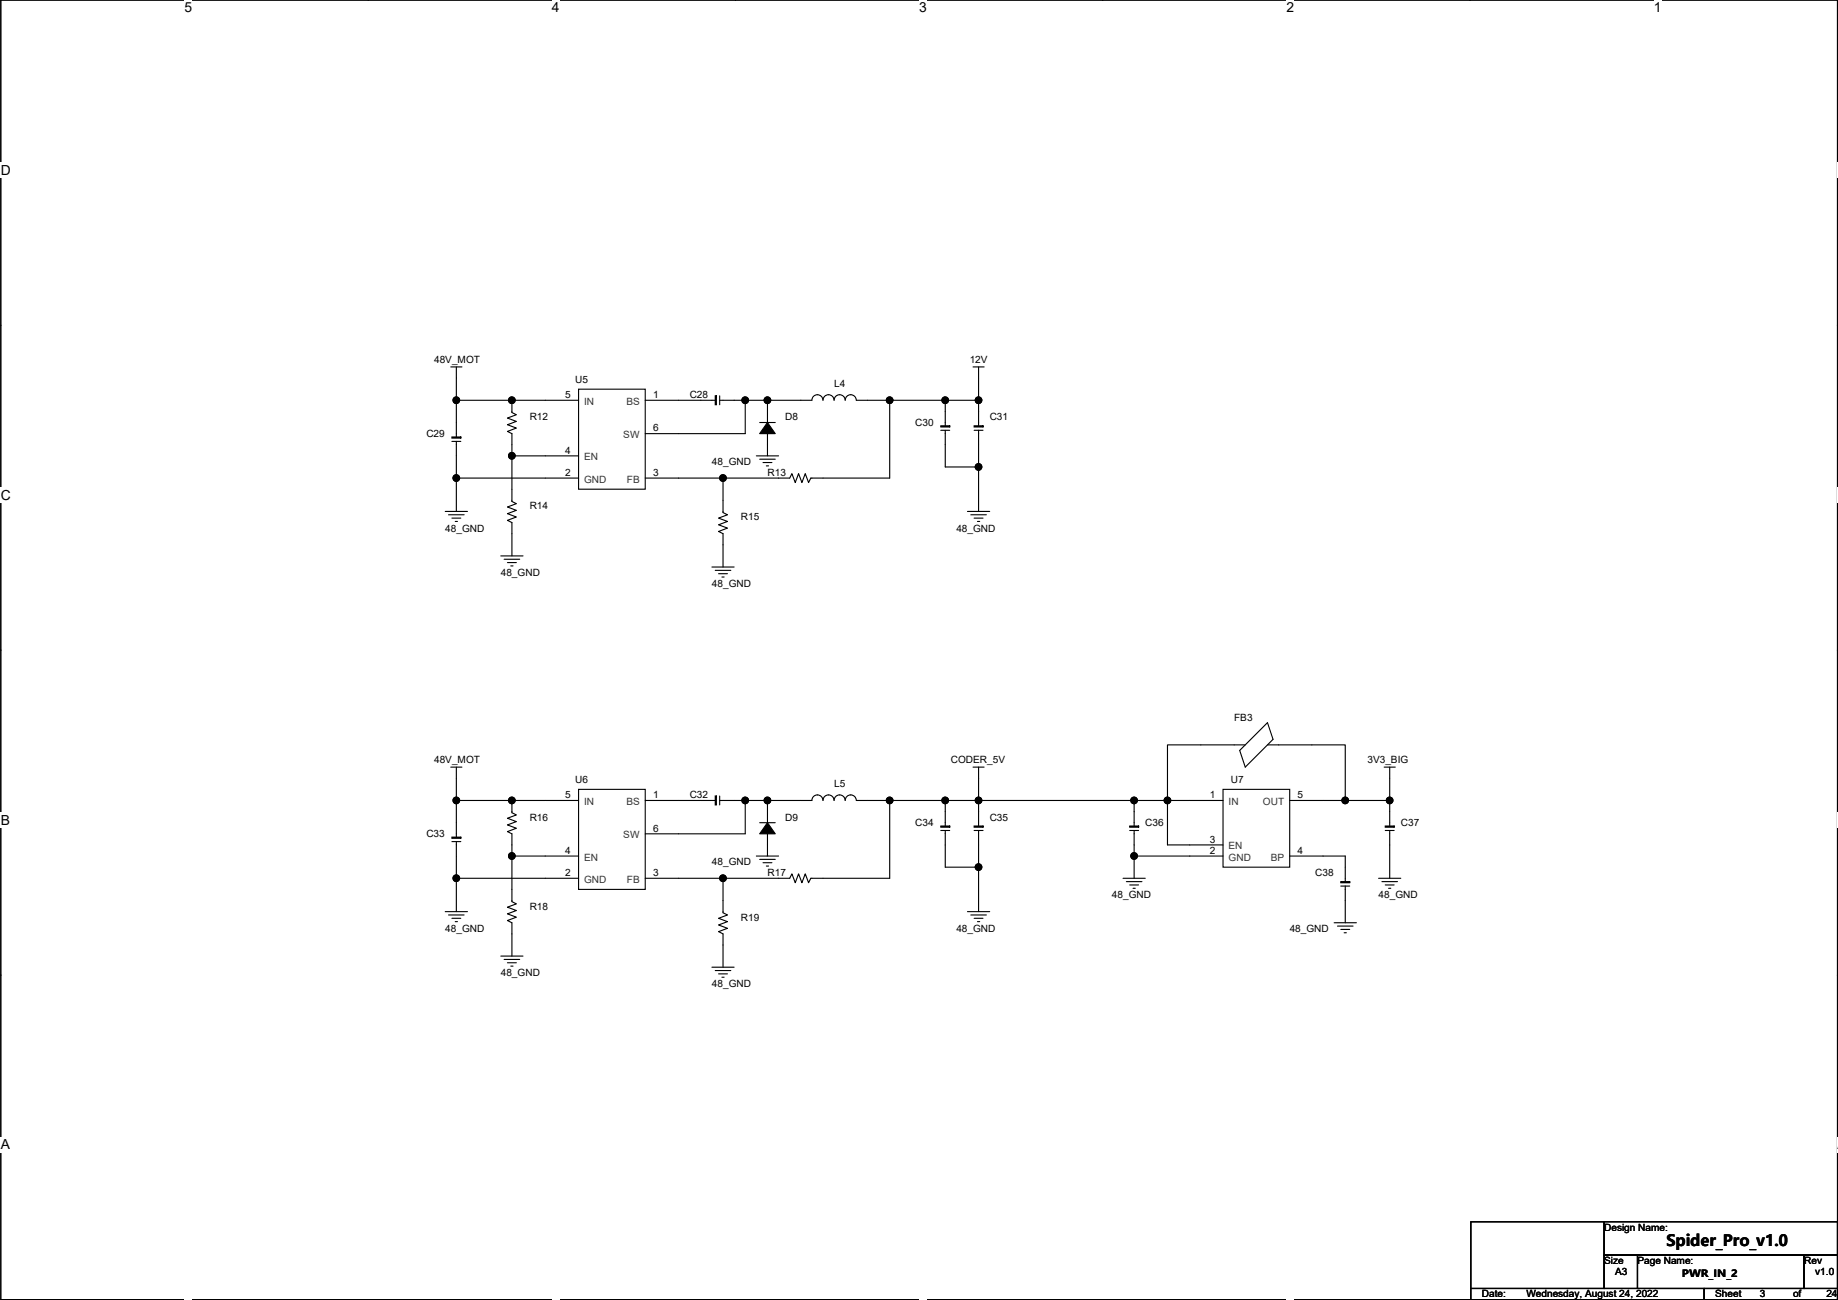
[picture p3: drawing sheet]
<svg xmlns="http://www.w3.org/2000/svg" width="420mm" height="297mm" viewBox="0 0 420 297" stroke-linecap="round" stroke-linejoin="round" font-family="sans-serif">
<path d="M.2 0h419.8v296.9h-419.8z" fill="none" stroke="#000" stroke-width=".25"/>
<g fill="#fff">
<path d="M42.2 0h1.7v3.5h-1.7z"/>
<path d="M42.2 296.9l1.7 .1z"/>
</g>
<path d="M84.1 0h.1M84.1 296.9h.1" fill="none" stroke="#000" stroke-width=".25"/>
<g fill="#fff">
<path d="M126.1 0h1.8v3.5h-1.8z"/>
<path d="M126.1 296.9l1.8 .1z"/>
</g>
<path d="M168.1 0h.1M168.1 296.9h.1" fill="none" stroke="#000" stroke-width=".25"/>
<g fill="#fff">
<path d="M210.1 0h1.7v3.5h-1.7z"/>
<path d="M210.1 296.9l1.7 .1z"/>
</g>
<path d="M252.1 0h.1M252.1 296.9h.1" fill="none" stroke="#000" stroke-width=".25"/>
<g fill="#fff">
<path d="M294.1 0h1.7v3.5h-1.7z"/>
<path d="M294.1 296.9l1.7 .1z"/>
</g>
<path d="M336.1 0h.1M336.1 296.9h.1" fill="none" stroke="#000" stroke-width=".25"/>
<g fill="#fff">
<path d="M378 0h1.8v3.5h-1.8z"/>
<path d="M378 296.9l1.8 .1z"/>
<path d="M.2 37.1h2.3v3.5h-2.3z"/>
<path d="M420 37.1h.2v3.5h-.2z"/>
<path d="M.2 111.4h2.3v3.5h-2.3z"/>
<path d="M420 111.4h.2v3.5h-.2z"/>
</g>
<path d="M.2 74.3h.1M420 74.3h.1" fill="none" stroke="#000" stroke-width=".25"/>
<g fill="#fff">
<path d="M.2 185.6h2.1v3.5h-2.1z"/>
<path d="M420 185.6h.2v3.5h-.2z"/>
</g>
<path d="M.2 148.5h.1M420 148.5h.1" fill="none" stroke="#000" stroke-width=".25"/>
<g fill="#fff">
<path d="M.2 259.8h2.1v3.5h-2.1z"/>
<path d="M420 259.8h.2v3.5h-.2z"/>
</g>
<g fill="none" stroke="#000" stroke-width=".25">
<path d="M103 83.8h2.6M104.3 83.8v7.7M104.3 91.5v8.3M104.3 91.5h12.7M117 91.5v2.8l1 .5-2 .7 2 .8-2 .7 2 .8-2 .8 1 .5v5.1M117 91.5h15.3M132.3 88.9h15.2v22.9h-15.2zM163.5 91.5h-16M164.5 91.5h5.9M164.5 90.4v2.1M170.4 91.5h5M170.4 91.5v7.6h-22.9"/>
<path d="M173.7 96.5h3.5M175.4 91.5v5M175.4 99.1v5.1M190.7 91.4a1.27 1.27 0 0 0-1.3-1.2 1.27 1.27 0 0 0-1.3 1.2 1.26 1.26 0 0 0-1.2-1.2 1.26 1.26 0 0 0-1.3 1.2l-10.2 .1M190.7 91.4a1.26 1.26 0 0 1 1.2-1.2 1.26 1.26 0 0 1 1.3 1.2 1.27 1.27 0 0 1 1.3-1.2 1.27 1.27 0 0 1 1.2 1.2l7.7 .1M203.4 91.5v17.7h-18.1l-.5 1.1-.7-2.1-.8 2.1-.7-2.1-.8 2.1-.8-2.1-.5 1h-15.2M203.4 91.5h12.7M215.1 98.3h2M216.1 98.3v8.4h7.6M216.1 91.5h7.6M216.1 91.5v5.8M222.4 83.8h2.6"/>
<path d="M222.7 98.3h2M223.7 83.8v7.7M223.7 98.3v8.4M223.7 91.5v5.8M101.8 116.9h5.1M102.5 117.6h3.6M103.3 118.4h2M103.3 100.9h2M104.1 119.1h.5M104.3 100.9v8.3M104.3 109.2v7.7M104.3 109.2h28"/>
<path d="M117 104.2v10.4l1 .5-2 .7 2 .8-2 .8 2 .7-2 .8 1 .5v7.6M117 104.2h15.3M147.5 109.2h17.8M165.3 109.2v7.9l1 .5-2 .8 2 .7-2 .8 2 .8-2 .7 1 .5v7.7M172.9 104.2h5.1M173.7 104.9h3.5M174.4 105.7h2.1M175.2 106.4h.5M221.2 116.9h5M221.9 117.6h3.6M222.7 118.4h2M223.4 119.1h.6"/>
<path d="M223.7 106.7v10.2M114.5 127h5.1M115.2 127.8h3.6M116 128.5h2M116.8 129.3h.5M162.7 129.6h5.1M163.5 130.3h3.6M164.3 131.1h2M165 131.8h.5M103 175.3h2.6M104.3 175.3v7.6M222.4 175.3h2.6"/>
<path d="M223.7 175.3v7.6M283.4 171.5l6.3-6.4 1.3 3.8-6.3 6.4zM284.7 170.2h-17.8v12.7M289.7 170.2h17.8v12.7M316.4 175.3h2.5M317.7 175.3v7.6M103.3 192.3h2M104.3 192.3v8.4M117 195.6v10.4l1 .5-2 .8 2 .7-2 .8 2 .8-2 .7 1 .5v7.7M117 195.6h15.3M117 182.9v2.8l1 .5-2 .8 2 .7-2 .8 2 .8-2 .7 1 .5v5.1M117 182.9h15.3"/>
<path d="M117 182.9h-12.7v8.4M132.3 180.4h15.2v22.8h-15.2zM147.5 182.9h16M164.5 182.9h10.9M164.5 181.9v2M170.4 182.9v7.6h-22.9M172.9 195.6h5.1M173.7 196.4h3.5M173.7 188h3.5M174.4 197.1h2.1M175.2 197.9h.5M175.4 190.5v5.1"/>
<path d="M175.4 182.9v5.1M190.7 182.9a1.27 1.27 0 0 0-1.3-1.3 1.27 1.27 0 0 0-1.3 1.3 1.26 1.26 0 0 0-1.2-1.3 1.26 1.26 0 0 0-1.3 1.3h-10.2M190.7 182.9a1.26 1.26 0 0 1 1.2-1.3 1.26 1.26 0 0 1 1.3 1.3 1.27 1.27 0 0 1 1.3-1.3 1.27 1.27 0 0 1 1.2 1.3h7.7M203.4 182.9v17.8h-18.1l-.5 1-.7-2-.8 2-.7-2-.8 2-.8-2-.5 1h-15.2v7.9l1 .5-2 .7 2 .8-2 .7 2 .8-2 .8 1 .5v7.6M203.4 182.9h12.7M215.1 189.8h2M216.1 182.9h7.6M216.1 189.8v8.3h7.6M216.1 182.9v5.8M222.7 189.8h2M223.7 182.9v5.8M223.7 182.9h35.6"/>
<path d="M223.7 189.8v8.3M223.7 198.1v10.2M258.2 189.8h2.1M259.3 195.6h20.3M259.3 189.8v5.8M259.3 195.6v5.1M266.9 182.9h-7.6v5.8M266.9 182.9h12.7M266.9 182.9v10.2h12.7M279.6 180.4h15.2v17.7h-15.2zM294.8 195.6h12.7v5.8M294.8 182.9h22.9"/>
<path d="M316.7 189.8h2M317.7 189.8v10.9M317.7 182.9v5.8M101.8 208.3h5.1M102.5 209.1h3.6M103.3 209.8h2M104.1 210.6h.5M104.3 200.7v7.6M104.3 200.7h28M114.5 218.5h5.1M115.2 219.2h3.6M116 220h2"/>
<path d="M147.5 200.7h17.8M221.2 208.3h5M221.9 209.1h3.6M222.7 209.8h2M223.4 210.6h.6M256.7 200.7h5.1M257.5 201.4h3.5M258.2 202.2h2.1M259 203h.5M305 210.8h5.1M305.7 211.6h3.6M306.5 212.4h2"/>
<path d="M306.5 202.5h2M307.3 213.1h.5M307.5 202.5v8.3M315.1 200.7h5.1M315.9 201.4h3.6M316.7 202.2h2M317.4 203h.5M.2 222.7h.1M116.8 220.7h.5M162.7 221h5.1M163.5 221.8h3.6M164.3 222.5h2"/>
<path d="M165 223.3h.5M420 222.7h.1M336.2 279.2h30.5v15.2h-30.5zM366.7 279.2h53.3v7.6h-53.3zM336.2 294.4h53.4v2.5h-53.4zM366.7 286.8h7.6v7.6h-7.6zM374.3 286.8h38.1v7.6h-38.1zM389.6 294.4h30.4v2.5h-30.4zM412.4 286.8h7.6v7.6h-7.6z"/>
</g>
<g fill="#000" stroke="#000" stroke-width=".25">
<path d="M163.5 90.4v2.1h.3v-2.1z" fill-rule="evenodd"/>
<path d="M175.4 96.5l1.8 2.6h-3.5z" fill-rule="evenodd"/>
<path d="M215.1 97.3v.3h2v-.3z" fill-rule="evenodd"/>
<path d="M222.7 97.3v.3h2v-.3z" fill-rule="evenodd"/>
<path d="M103.3 99.8v.3h2v-.3z" fill-rule="evenodd"/>
<path d="M103.3 191.3v.2h2v-.2z" fill-rule="evenodd"/>
<path d="M163.5 181.9v2h.3v-2z" fill-rule="evenodd"/>
<path d="M175.4 188l1.8 2.5h-3.5z" fill-rule="evenodd"/>
<path d="M215.1 188.7v.3h2v-.3z" fill-rule="evenodd"/>
<path d="M222.7 188.7v.3h2v-.3z" fill-rule="evenodd"/>
<path d="M258.2 188.7v.3h2.1v-.3z" fill-rule="evenodd"/>
<path d="M316.7 188.7v.3h2v-.3z" fill-rule="evenodd"/>
<path d="M306.5 201.4v.3h2v-.3z" fill-rule="evenodd"/>
<circle cx="104.3" cy="91.4" r=".76"/>
<circle cx="117" cy="91.4" r=".76"/>
<circle cx="170.3" cy="91.4" r=".76"/>
<circle cx="175.4" cy="91.4" r=".76"/>
<circle cx="203.4" cy="91.4" r=".76"/>
<circle cx="216.1" cy="91.4" r=".76"/>
<circle cx="223.7" cy="91.4" r=".76"/>
<circle cx="104.3" cy="109.2" r=".76"/>
<circle cx="117" cy="104.1" r=".76"/>
<circle cx="165.3" cy="109.2" r=".76"/>
<circle cx="223.7" cy="106.7" r=".76"/>
<circle cx="104.3" cy="182.9" r=".76"/>
<circle cx="117" cy="195.6" r=".76"/>
<circle cx="117" cy="182.9" r=".76"/>
<circle cx="170.3" cy="182.9" r=".76"/>
<circle cx="175.4" cy="182.9" r=".76"/>
<circle cx="203.4" cy="182.9" r=".76"/>
<circle cx="216.1" cy="182.9" r=".76"/>
<circle cx="223.7" cy="198.1" r=".76"/>
<circle cx="223.7" cy="182.9" r=".76"/>
<circle cx="259.2" cy="195.6" r=".76"/>
<circle cx="259.2" cy="182.9" r=".76"/>
<circle cx="266.9" cy="182.9" r=".76"/>
<circle cx="307.5" cy="182.9" r=".76"/>
<circle cx="317.7" cy="182.9" r=".76"/>
<circle cx="104.3" cy="200.7" r=".76"/>
<circle cx="165.3" cy="200.7" r=".76"/>
</g>
<text font-size="3.6" x="380.9" y="284.7">Spider_Pro_v1.0</text>
<g font-size="3.2">
<text x="42.2" y="2.8">5</text>
<text x="126.1" y="2.8">4</text>
<text x="210.1" y="2.8">3</text>
<text x="294.1" y="2.8">2</text>
<text x="378" y="2.8">1</text>
<text x=".2" y="39.9">D</text>
<text x=".2" y="114.2">C</text>
<text x=".2" y="188.4">B</text>
<text x=".2" y="262.6">A</text>
<text x="420" y="262.6">A</text>
</g>
<g font-size="2.3">
<text x="99.2" y="82.8">48V_MOT</text>
<text x="221.7" y="82.8">12V</text>
<text x="131.5" y="87.4">U5</text>
<text x="190.7" y="88.4">L4</text>
<text x="129.2" y="90.9">5</text>
<text x="149.3" y="90.9">1</text>
<text x="157.7" y="91">C28</text>
<text x="97.5" y="99.9">C29</text>
<text x="121.1" y="96.1">R12</text>
<text x="149.3" y="98.6">6</text>
<text x="179.5" y="96.1">D8</text>
<text x="209.2" y="97.3">C30</text>
<text x="226.2" y="96.1">C31</text>
<text x="129.2" y="103.6">4</text>
<text x="162.7" y="106.2">48_GND</text>
<text x="129.2" y="108.7">2</text>
<text x="149.3" y="108.7">3</text>
<text x="175.4" y="108.8">R13</text>
<text x="121.1" y="116.4">R14</text>
<text x="169.3" y="118.9">R15</text>
<text x="101.8" y="121.5">48_GND</text>
<text x="218.6" y="121.5">48_GND</text>
<text x="114.5" y="131.6">48_GND</text>
<text x="162.7" y="134.2">48_GND</text>
<text x="282.1" y="164.6">FB3</text>
<text x="99.2" y="174.3">48V_MOT</text>
<text x="131.5" y="178.9">U6</text>
<text x="190.7" y="179.9">L5</text>
<text x="217.3" y="174.3">CODER_5V</text>
<text x="281.4" y="178.9">U7</text>
<text x="312.6" y="174.3">3V3_BIG</text>
<text x="129.2" y="182.4">5</text>
<text x="149.3" y="182.4">1</text>
<text x="157.7" y="182.4">C32</text>
<text x="276.5" y="182.4">1</text>
<text x="296.6" y="182.4">5</text>
<text x="97.5" y="191.3">C33</text>
<text x="121.1" y="187.5">R16</text>
<text x="149.3" y="190">6</text>
<text x="179.5" y="187.5">D9</text>
<text x="209.2" y="188.8">C34</text>
<text x="226.2" y="187.5">C35</text>
<text x="261.8" y="188.8">C36</text>
<text x="320.2" y="188.8">C37</text>
<text x="129.2" y="195.1">4</text>
<text x="162.7" y="197.7">48_GND</text>
<text x="276.5" y="195.1">2</text>
<text x="276.5" y="192.5">3</text>
<text x="296.6" y="195.1">4</text>
<text x="129.2" y="200.2">2</text>
<text x="149.3" y="200.2">3</text>
<text x="175.4" y="200.2">R17</text>
<text x="300.7" y="200.2">C38</text>
<text x="121.1" y="207.8">R18</text>
<text x="254.2" y="205.3">48_GND</text>
<text x="315.1" y="205.3">48_GND</text>
<text x="101.8" y="212.9">48_GND</text>
<text x="169.3" y="210.4">R19</text>
<text x="218.6" y="212.9">48_GND</text>
<text x="294.8" y="212.9">48_GND</text>
<text x="114.5" y="223.1">48_GND</text>
<text x="162.7" y="225.6">48_GND</text>
<text x="366.7" y="281.2">Design Name:</text>
<text x="366.7" y="288.8">Size</text>
<text x="369.2" y="291.4">A3</text>
<text x="374.3" y="288.8">Page Name:</text>
<text x="384.5" y="291.7">PWR_IN_2</text>
<text x="412.4" y="288.8">Rev</text>
<text x="415" y="291.4">v1.0</text>
<text x="338.8" y="296.5">Date:</text>
<text x="348.9" y="296.5">Wednesday, August 24, 2022</text>
<text x="392.1" y="296.5">Sheet</text>
<text x="402.3" y="296.5">3</text>
<text x="409.9" y="296.5">of</text>
<text x="417.5" y="296.5">24</text>
</g>
<g font-size="2.3" fill="#333">
<text x="133.5" y="92.5">IN</text>
<text x="143.2" y="92.5">BS</text>
<text x="142.5" y="100.1">SW</text>
<text x="133.5" y="105.2">EN</text>
<text x="133.5" y="110.3">GND</text>
<text x="143.3" y="110.3">FB</text>
<text x="133.5" y="183.9">IN</text>
<text x="143.2" y="183.9">BS</text>
<text x="280.8" y="183.9">IN</text>
<text x="288.7" y="183.9">OUT</text>
<text x="142.5" y="191.6">SW</text>
<text x="133.5" y="196.6">EN</text>
<text x="280.8" y="196.6">GND</text>
<text x="280.8" y="194.1">EN</text>
<text x="290.5" y="196.6">BP</text>
<text x="133.5" y="201.7">GND</text>
<text x="143.3" y="201.7">FB</text>
</g>
</svg>
